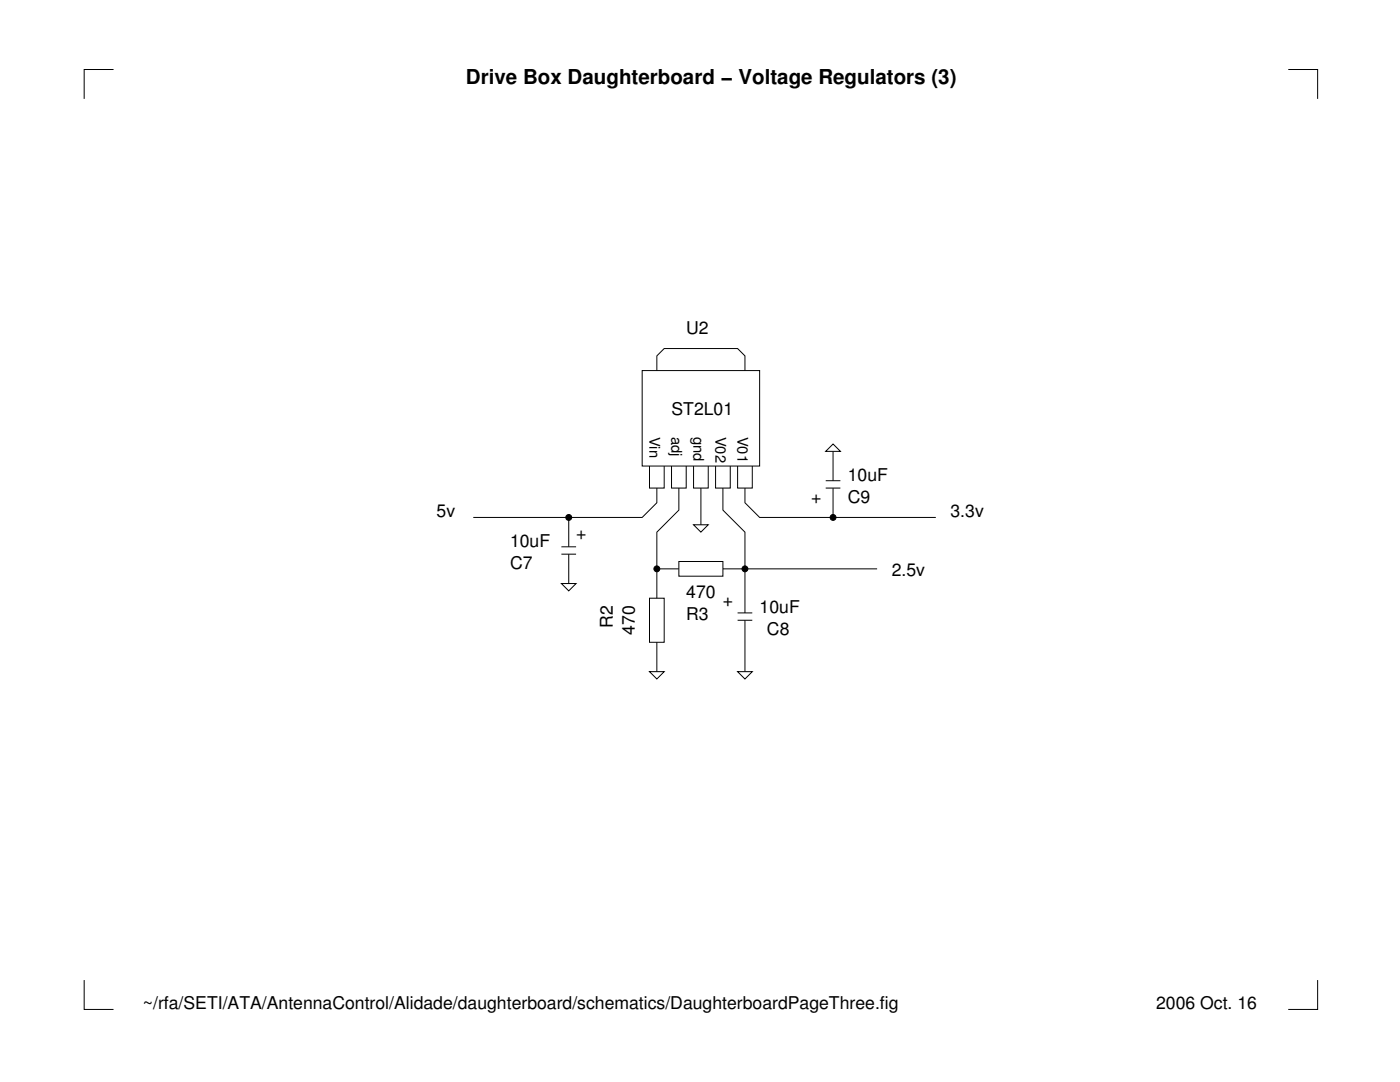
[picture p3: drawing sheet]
<svg xmlns="http://www.w3.org/2000/svg" width="279mm" height="216mm" viewBox="0 0 279 216" stroke-linecap="round" stroke-linejoin="round" font-family="sans-serif">
<g fill="none" stroke="#000" stroke-width=".2">
<path d="M22.7 13.9h-5.9v5.8M257.1 13.9h5.9v5.8M128.2 73.9h23.4v19.1h-23.4zM131.1 73.9v-2.9l1.5-1.5h14.6l1.5 1.5v2.9M129.6 93v4.4h3v-4.4M131.1 97.4v2.9l-2.9 2.9h-33.7M134 93v4.4h2.9v-4.4M135.5 97.4v4.4l-4.4 4.4v13.2M138.4 93v4.4h2.9v-4.4M139.9 97.4v7.3M142.8 93v4.4h2.9v-4.4M144.3 97.4v4.4l4.4 4.4v16.1"/>
<path d="M147.2 93v4.4h2.9v-4.4M148.7 97.4v2.9l2.9 2.9h35.2M164.8 97.4h2.9M164.8 95.9h2.9M166.3 88.6l1.4 1.5h-2.9zM166.3 90.1v5.8M166.3 97.4v5.8M112 116.4h3l-1.5 1.5zM112 109.1h3M112 110.6h3M113.5 103.2v5.9M113.5 110.6v5.8"/>
<path d="M129.6 119.4h3v8.8h-3zM131.1 113.5h4.4M135.5 112h8.8v3h-8.8zM138.4 104.7h2.9l-1.4 1.5zM144.3 113.5h30.7M129.6 134h3l-1.5 1.5zM131.1 128.2v5.8M147.2 134h2.9l-1.4 1.5zM147.2 122.3h2.9M147.2 123.8h2.9M148.7 123.8v10.2M16.8 195.6v5.8h5.9"/>
<path d="M263 195.6v5.8h-5.9"/>
<circle cx="113.5" cy="103.3" r=".59"/>
<circle cx="131.1" cy="113.5" r=".59"/>
<circle cx="148.7" cy="113.5" r=".59"/>
<circle cx="166.3" cy="103.3" r=".59"/>
</g>
<g fill="#000">
<circle cx="113.5" cy="103.3" r=".59"/>
<circle cx="131.1" cy="113.5" r=".59"/>
<circle cx="148.7" cy="113.5" r=".59"/>
<circle cx="166.3" cy="103.3" r=".59"/>
</g>
<text font-size="4.1" x="93" y="16.8">Drive Box Daughterboard − Voltage Regulators (3)</text>
<g font-size="3.5">
<text x="136.9" y="66.6">U2</text>
<text x="134" y="82.7">ST2L01</text>
<text x="169.2" y="95.9">10uF</text>
<text x="161.9" y="100.3">+</text>
<text x="169.2" y="100.3">C9</text>
<text x="87.1" y="103.2">5v</text>
<text x="115" y="107.6">+</text>
<text x="189.7" y="103.2">3.3v</text>
<text x="101.8" y="109.1">10uF</text>
<text x="101.8" y="113.5">C7</text>
<text x="136.9" y="119.4">470</text>
<text x="178" y="115">2.5v</text>
<text x="122.3" y="125.2" transform="rotate(-90 122.3 125.2)">R2</text>
<text x="136.9" y="123.8">R3</text>
<text x="144.3" y="120.8">+</text>
<text x="151.6" y="122.3">10uF</text>
<text x="126.7" y="126.7" transform="rotate(-90 126.7 126.7)">470</text>
<text x="153.1" y="126.7">C8</text>
<text x="28.5" y="201.4">~/rfa/SETI/ATA/AntennaControl/Alidade/daughterboard/schematics/DaughterboardPageThree.fig</text>
<text x="230.7" y="201.4">2006 Oct. 16</text>
</g>
<g font-size="2.9">
<text x="129.6" y="87.1" transform="rotate(90 129.6 87.1)">Vin</text>
<text x="134" y="87.1" transform="rotate(90 134 87.1)">adj</text>
<text x="138.4" y="87.1" transform="rotate(90 138.4 87.1)">gnd</text>
<text x="142.8" y="87.1" transform="rotate(90 142.8 87.1)">V02</text>
<text x="147.2" y="87.1" transform="rotate(90 147.2 87.1)">V01</text>
</g>
</svg>
